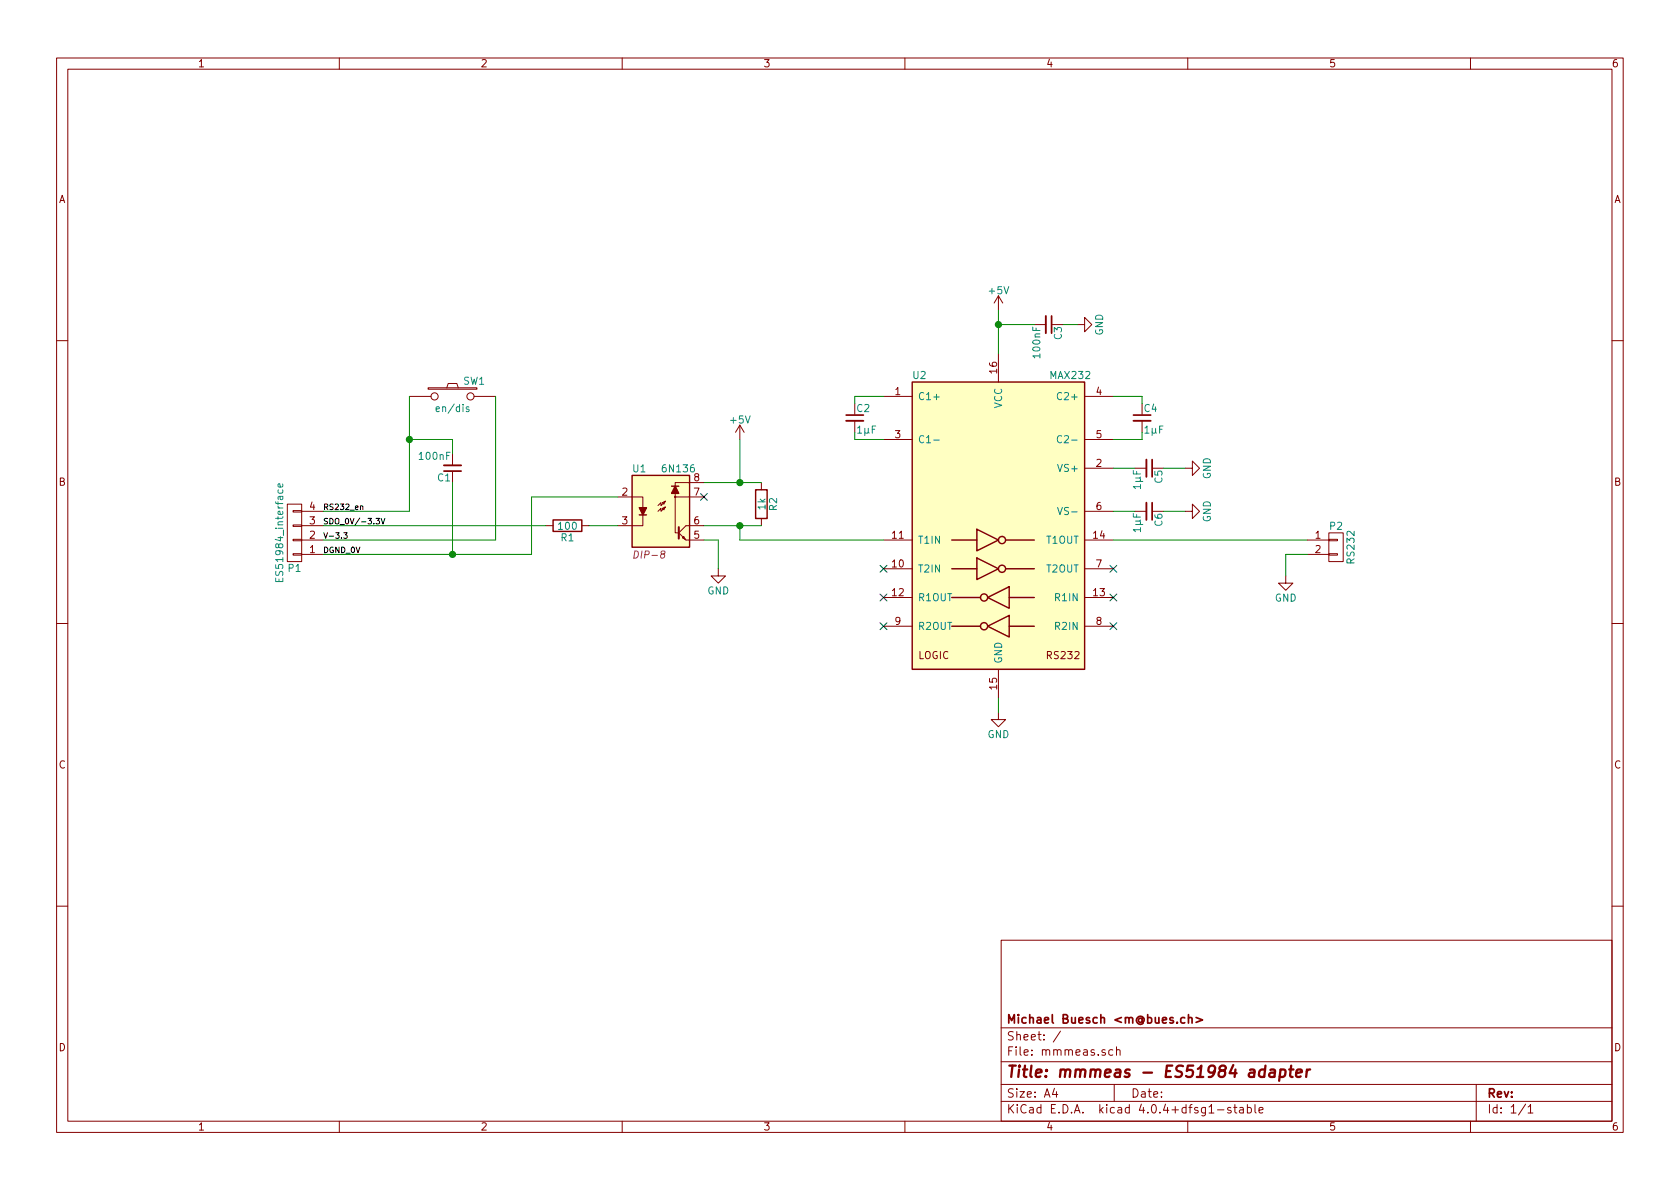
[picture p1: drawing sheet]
EESchema Schematic File Version 2
LIBS:power
LIBS:device
LIBS:transistors
LIBS:conn
LIBS:linear
LIBS:regul
LIBS:74xx
LIBS:cmos4000
LIBS:adc-dac
LIBS:memory
LIBS:xilinx
LIBS:microcontrollers
LIBS:dsp
LIBS:microchip
LIBS:analog_switches
LIBS:motorola
LIBS:texas
LIBS:intel
LIBS:audio
LIBS:interface
LIBS:digital-audio
LIBS:philips
LIBS:display
LIBS:cypress
LIBS:siliconi
LIBS:opto
LIBS:atmel
LIBS:contrib
LIBS:valves
LIBS:mmmeas-cache
EELAYER 25 0
EELAYER END
$Descr A4 11693 8268
encoding utf-8
Sheet 1 1
Title "mmmeas - ES51984 adapter"
Date ""
Rev ""
Comp "Michael Buesch <m@bues.ch>"
Comment1 ""
Comment2 ""
Comment3 ""
Comment4 ""
$EndDescr
$Comp
L 6N136 U1
U 1 1
P 4600 3550
F 0 "U1" H 4400 3850 50  0000 L CNN
F 1 "6N136" H 4600 3850 50  0000 L CNN
F 2 "DIP-8" H 4400 3250 50  0000 L CIN
F 3 "" H 4600 3550 50  0000 L CNN
	1    4600 3550
	1    0    0    -1  
$EndComp
$Comp
L CONN_01X04 P1
U 1 1
P 2050 3700
F 0 "P1" H 2050 3950 50  0000 C CNN
F 1 "ES51984_interface" V 2150 3700 50  0000 C CNN
F 2 "" H 2050 3700 50  0000 C CNN
F 3 "" H 2050 3700 50  0000 C CNN
	1    2050 3700
	-1   0    0    1   
$EndComp
$Comp
L MAX232 U2
U 1 1
P 6950 3650
F 0 "U2" H 6400 4700 50  0000 C CNN
F 1 "MAX232" H 7450 4700 50  0000 C CNN
F 2 "" H 6950 3750 50  0000 C CNN
F 3 "" H 6950 3750 50  0000 C CNN
	1    6950 3650
	1    0    0    -1  
$EndComp
$Comp
L R R2
U 1 1
P 5300 3500
F 0 "R2" V 5380 3500 50  0000 C CNN
F 1 "1k" V 5300 3500 50  0000 C CNN
F 2 "" V 5230 3500 50  0000 C CNN
F 3 "" H 5300 3500 50  0000 C CNN
	1    5300 3500
	1    0    0    -1  
$EndComp
NoConn ~ 4900 3450
Wire Wire Line
	4900 3350 5300 3350
Wire Wire Line
	4900 3650 5300 3650
$Comp
L R R1
U 1 1
P 3950 3650
F 0 "R1" V 4030 3650 50  0000 C CNN
F 1 "100" V 3950 3650 50  0000 C CNN
F 2 "" V 3880 3650 50  0000 C CNN
F 3 "" H 3950 3650 50  0000 C CNN
	1    3950 3650
	0    1    1    0   
$EndComp
Wire Wire Line
	3450 3750 2250 3750
Wire Wire Line
	2850 3550 2250 3550
Text Label 2250 3850 0    39   ~ 0
DGND_0V
Text Label 2250 3750 0    39   ~ 0
V-3.3
Text Label 2250 3650 0    39   ~ 0
SDO_0V/-3.3V
Text Label 2250 3550 0    39   ~ 0
RS232_en
$Comp
L SW_PUSH SW1
U 1 1
P 3150 2750
F 0 "SW1" H 3300 2860 50  0000 C CNN
F 1 "en/dis" H 3150 2670 50  0000 C CNN
F 2 "" H 3150 2750 50  0000 C CNN
F 3 "" H 3150 2750 50  0000 C CNN
	1    3150 2750
	1    0    0    -1  
$EndComp
Wire Wire Line
	2850 2750 2850 3550
$Comp
L GND #PWR1
U 1 1
P 5000 3950
F 0 "#PWR1" H 5000 3700 50  0001 C CNN
F 1 "GND" H 5000 3800 50  0000 C CNN
F 2 "" H 5000 3950 50  0000 C CNN
F 3 "" H 5000 3950 50  0000 C CNN
	1    5000 3950
	1    0    0    -1  
$EndComp
Wire Wire Line
	5000 3750 5000 3950
$Comp
L +5V #PWR2
U 1 1
P 5150 3050
F 0 "#PWR2" H 5150 2900 50  0001 C CNN
F 1 "+5V" H 5150 3190 50  0000 C CNN
F 2 "" H 5150 3050 50  0000 C CNN
F 3 "" H 5150 3050 50  0000 C CNN
	1    5150 3050
	1    0    0    -1  
$EndComp
Wire Wire Line
	5150 3350 5150 3050
Connection ~ 5150 3350
NoConn ~ 6150 3950
NoConn ~ 6150 4150
NoConn ~ 6150 4350
NoConn ~ 7750 3950
NoConn ~ 7750 4150
NoConn ~ 7750 4350
$Comp
L GND #PWR4
U 1 1
P 6950 4950
F 0 "#PWR4" H 6950 4700 50  0001 C CNN
F 1 "GND" H 6950 4800 50  0000 C CNN
F 2 "" H 6950 4950 50  0000 C CNN
F 3 "" H 6950 4950 50  0000 C CNN
	1    6950 4950
	1    0    0    -1  
$EndComp
$Comp
L +5V #PWR3
U 1 1
P 6950 2150
F 0 "#PWR3" H 6950 2000 50  0001 C CNN
F 1 "+5V" H 6950 2290 50  0000 C CNN
F 2 "" H 6950 2150 50  0000 C CNN
F 3 "" H 6950 2150 50  0000 C CNN
	1    6950 2150
	1    0    0    -1  
$EndComp
Wire Wire Line
	6950 2150 6950 2450
Wire Wire Line
	6950 4850 6950 4950
Wire Wire Line
	4900 3750 5000 3750
Wire Wire Line
	5150 3650 5150 3750
Wire Wire Line
	5150 3750 6150 3750
Connection ~ 5150 3650
$Comp
L CONN_01X02 P2
U 1 1
P 9300 3800
F 0 "P2" H 9300 3950 50  0000 C CNN
F 1 "RS232" V 9400 3800 50  0000 C CNN
F 2 "" H 9300 3800 50  0000 C CNN
F 3 "" H 9300 3800 50  0000 C CNN
	1    9300 3800
	1    0    0    -1  
$EndComp
Wire Wire Line
	7750 3750 9100 3750
$Comp
L GND #PWR8
U 1 1
P 8950 4000
F 0 "#PWR8" H 8950 3750 50  0001 C CNN
F 1 "GND" H 8950 3850 50  0000 C CNN
F 2 "" H 8950 4000 50  0000 C CNN
F 3 "" H 8950 4000 50  0000 C CNN
	1    8950 4000
	1    0    0    -1  
$EndComp
Wire Wire Line
	9100 3850 8950 3850
Wire Wire Line
	8950 3850 8950 4000
$Comp
L C_Small C2
U 1 1
P 5950 2900
F 0 "C2" H 5960 2970 50  0000 L CNN
F 1 "1µF" H 5960 2820 50  0000 L CNN
F 2 "" H 5950 2900 50  0000 C CNN
F 3 "" H 5950 2900 50  0000 C CNN
	1    5950 2900
	1    0    0    -1  
$EndComp
Wire Wire Line
	6150 2750 5950 2750
Wire Wire Line
	5950 2750 5950 2800
Wire Wire Line
	6150 3050 5950 3050
Wire Wire Line
	5950 3050 5950 3000
$Comp
L C_Small C4
U 1 1
P 7950 2900
F 0 "C4" H 7960 2970 50  0000 L CNN
F 1 "1µF" H 7960 2820 50  0000 L CNN
F 2 "" H 7950 2900 50  0000 C CNN
F 3 "" H 7950 2900 50  0000 C CNN
	1    7950 2900
	1    0    0    -1  
$EndComp
Wire Wire Line
	7750 2750 7950 2750
Wire Wire Line
	7950 2750 7950 2800
Wire Wire Line
	7750 3050 7950 3050
Wire Wire Line
	7950 3050 7950 3000
$Comp
L C_Small C5
U 1 1
P 8000 3250
F 0 "C5" H 8010 3320 50  0000 L CNN
F 1 "1µF" H 8010 3170 50  0000 L CNN
F 2 "" H 8000 3250 50  0000 C CNN
F 3 "" H 8000 3250 50  0000 C CNN
	1    8000 3250
	0    1    1    0   
$EndComp
$Comp
L C_Small C6
U 1 1
P 8000 3550
F 0 "C6" H 8010 3620 50  0000 L CNN
F 1 "1µF" H 8010 3470 50  0000 L CNN
F 2 "" H 8000 3550 50  0000 C CNN
F 3 "" H 8000 3550 50  0000 C CNN
	1    8000 3550
	0    1    1    0   
$EndComp
$Comp
L GND #PWR6
U 1 1
P 8250 3250
F 0 "#PWR6" H 8250 3000 50  0001 C CNN
F 1 "GND" H 8250 3100 50  0000 C CNN
F 2 "" H 8250 3250 50  0000 C CNN
F 3 "" H 8250 3250 50  0000 C CNN
	1    8250 3250
	0    -1   -1   0   
$EndComp
$Comp
L GND #PWR7
U 1 1
P 8250 3550
F 0 "#PWR7" H 8250 3300 50  0001 C CNN
F 1 "GND" H 8250 3400 50  0000 C CNN
F 2 "" H 8250 3550 50  0000 C CNN
F 3 "" H 8250 3550 50  0000 C CNN
	1    8250 3550
	0    -1   -1   0   
$EndComp
Wire Wire Line
	7750 3250 7900 3250
Wire Wire Line
	7750 3550 7900 3550
Wire Wire Line
	8100 3250 8250 3250
Wire Wire Line
	8100 3550 8250 3550
$Comp
L C_Small C1
U 1 1
P 3150 3250
F 0 "C1" H 3160 3320 50  0000 L CNN
F 1 "100nF" H 3160 3170 50  0000 L CNN
F 2 "" H 3150 3250 50  0000 C CNN
F 3 "" H 3150 3250 50  0000 C CNN
	1    3150 3250
	-1   0    0    1   
$EndComp
Wire Wire Line
	2850 3050 3150 3050
Connection ~ 2850 3050
Wire Wire Line
	3150 3050 3150 3150
Wire Wire Line
	3150 3350 3150 3850
Wire Wire Line
	2250 3850 3700 3850
Wire Wire Line
	3700 3450 4300 3450
Wire Wire Line
	3450 2750 3450 3750
Wire Wire Line
	2250 3650 3800 3650
Wire Wire Line
	4100 3650 4300 3650
Wire Wire Line
	3700 3850 3700 3450
Connection ~ 3150 3850
$Comp
L C_Small C3
U 1 1
P 7300 2250
F 0 "C3" H 7310 2320 50  0000 L CNN
F 1 "100nF" H 7310 2170 50  0000 L CNN
F 2 "" H 7300 2250 50  0000 C CNN
F 3 "" H 7300 2250 50  0000 C CNN
	1    7300 2250
	0    1    1    0   
$EndComp
Wire Wire Line
	7200 2250 6950 2250
Connection ~ 6950 2250
$Comp
L GND #PWR5
U 1 1
P 7500 2250
F 0 "#PWR5" H 7500 2000 50  0001 C CNN
F 1 "GND" H 7500 2100 50  0000 C CNN
F 2 "" H 7500 2250 50  0000 C CNN
F 3 "" H 7500 2250 50  0000 C CNN
	1    7500 2250
	0    -1   -1   0   
$EndComp
Wire Wire Line
	7400 2250 7500 2250
$EndSCHEMATC
